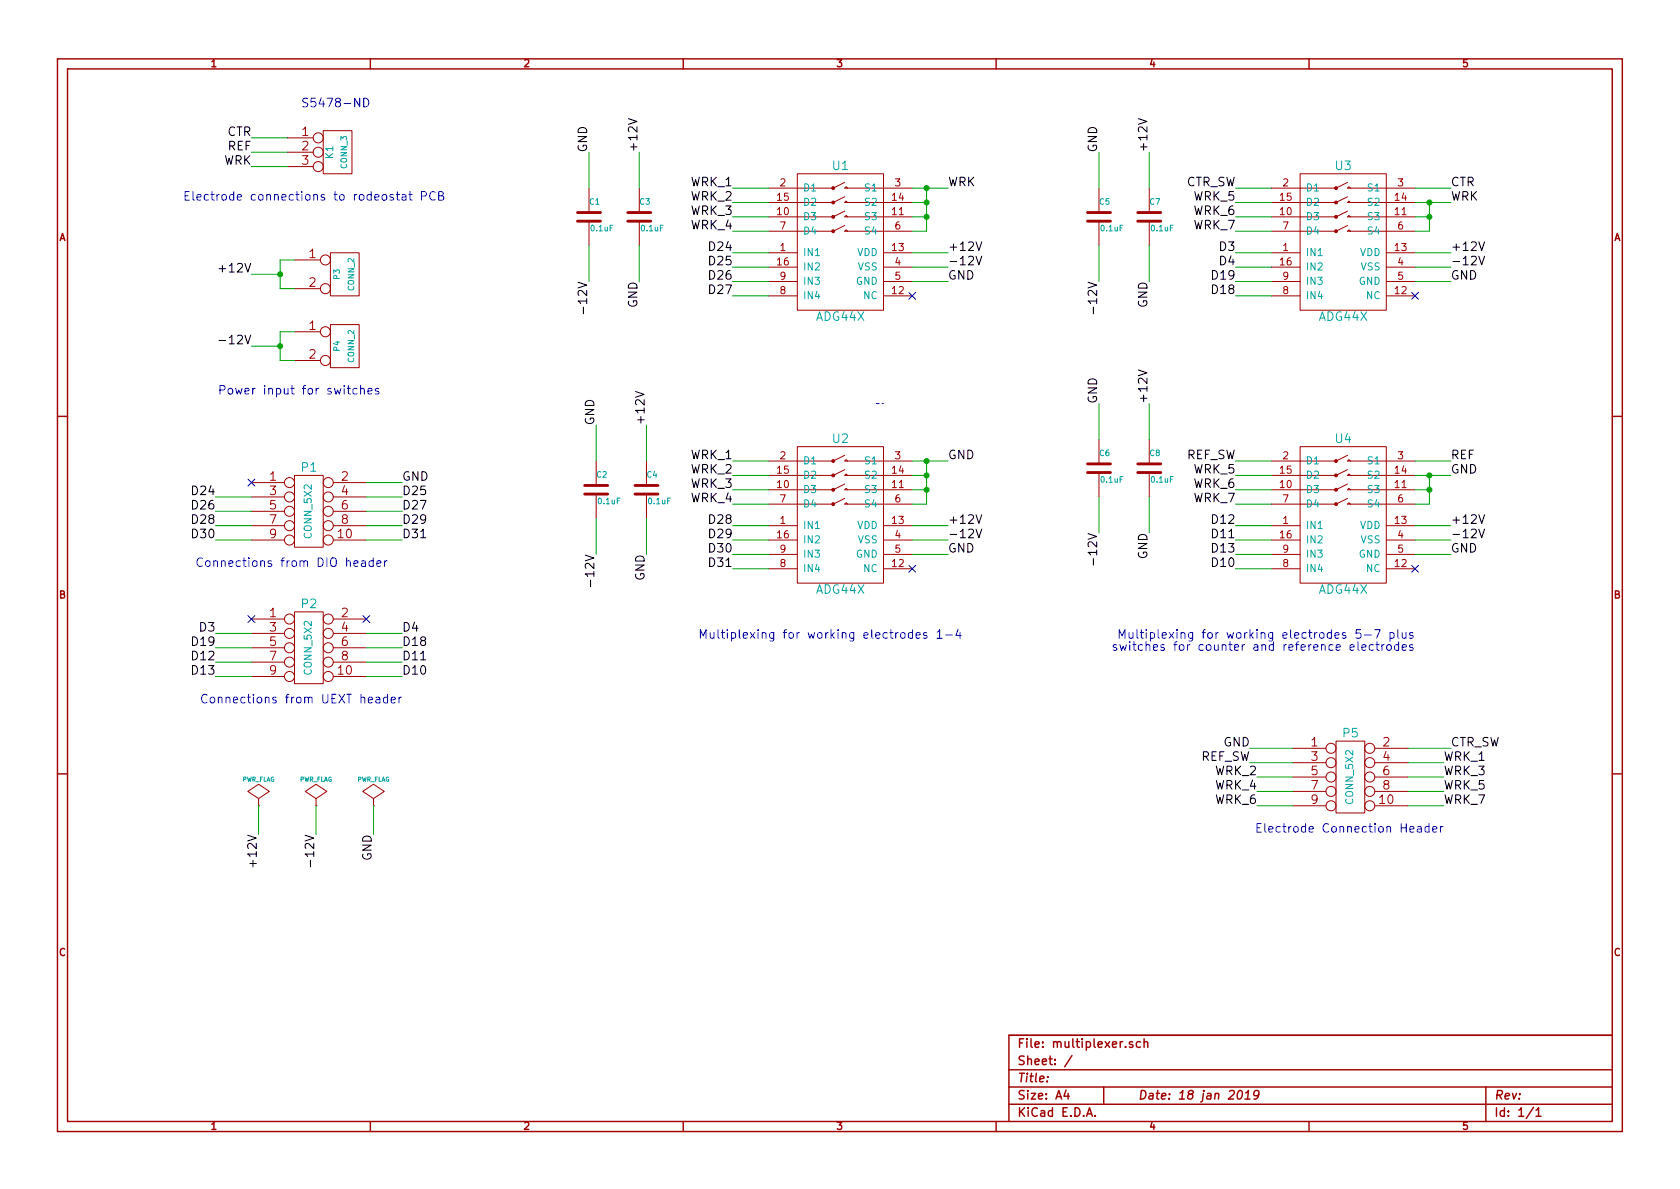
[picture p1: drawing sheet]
EESchema Schematic File Version 2
LIBS:power
LIBS:device
LIBS:transistors
LIBS:conn
LIBS:linear
LIBS:regul
LIBS:74xx
LIBS:cmos4000
LIBS:adc-dac
LIBS:memory
LIBS:xilinx
LIBS:special
LIBS:microcontrollers
LIBS:dsp
LIBS:microchip
LIBS:analog_switches
LIBS:motorola
LIBS:texas
LIBS:intel
LIBS:audio
LIBS:interface
LIBS:digital-audio
LIBS:philips
LIBS:display
LIBS:cypress
LIBS:siliconi
LIBS:opto
LIBS:atmel
LIBS:contrib
LIBS:valves
LIBS:adg44x
LIBS:multiplexer-cache
EELAYER 27 0
EELAYER END
$Descr A4 11693 8268
encoding utf-8
Sheet 1 1
Title ""
Date "18 jan 2019"
Rev ""
Comp ""
Comment1 ""
Comment2 ""
Comment3 ""
Comment4 ""
$EndDescr
$Comp
L ADG44X U1
U 1 1
P 5850 1600
F 0 "U1" H 5850 2050 60  0000 C CNN
F 1 "ADG44X" H 5850 1000 60  0000 C CNN
F 2 "~" H 5900 1600 60  0000 C CNN
F 3 "~" H 5900 1600 60  0000 C CNN
	1    5850 1600
	1    0    0    -1  
$EndComp
$Comp
L CONN_3 K1
U 1 1
P 2350 1050
F 0 "K1" V 2300 1050 50  0000 C CNN
F 1 "CONN_3" V 2400 1050 40  0000 C CNN
F 2 "" H 2350 1050 60  0000 C CNN
F 3 "" H 2350 1050 60  0000 C CNN
	1    2350 1050
	1    0    0    -1  
$EndComp
Text Label 1750 950  2    60   ~ 0
CTR
Text Label 1750 1150 2    60   ~ 0
WRK
Text Label 1750 1050 2    60   ~ 0
REF
Text Label 6600 1300 0    60   ~ 0
WRK
Text Label 5100 1300 2    60   ~ 0
WRK_1
Text Label 5100 1400 2    60   ~ 0
WRK_2
Text Label 5100 1500 2    60   ~ 0
WRK_3
Text Label 5100 1600 2    60   ~ 0
WRK_4
Text Label 6600 1750 0    60   ~ 0
+12V
Text Label 6600 1850 0    60   ~ 0
-12V
Text Label 6600 1950 0    60   ~ 0
GND
NoConn ~ 6350 2050
$Comp
L CONN_5X2 P2
U 1 1
P 2150 4500
F 0 "P2" H 2150 4800 60  0000 C CNN
F 1 "CONN_5X2" V 2150 4500 50  0000 C CNN
F 2 "" H 2150 4500 60  0000 C CNN
F 3 "" H 2150 4500 60  0000 C CNN
	1    2150 4500
	1    0    0    -1  
$EndComp
$Comp
L CONN_5X2 P1
U 1 1
P 2150 3550
F 0 "P1" H 2150 3850 60  0000 C CNN
F 1 "CONN_5X2" V 2150 3550 50  0000 C CNN
F 2 "" H 2150 3550 60  0000 C CNN
F 3 "" H 2150 3550 60  0000 C CNN
	1    2150 3550
	1    0    0    -1  
$EndComp
Text Label 1500 4400 2    60   ~ 0
D3
Text Label 1500 4500 2    60   ~ 0
D19
Text Label 1500 4600 2    60   ~ 0
D12
Text Label 1500 4700 2    60   ~ 0
D13
Text Label 2800 4400 0    60   ~ 0
D4
Text Label 2800 4500 0    60   ~ 0
D18
Text Label 2800 4600 0    60   ~ 0
D11
Text Label 2800 4700 0    60   ~ 0
D10
NoConn ~ 1750 4300
NoConn ~ 2550 4300
Text Label 2800 3350 0    60   ~ 0
GND
Text Label 1500 3450 2    60   ~ 0
D24
Text Label 1500 3550 2    60   ~ 0
D26
Text Label 1500 3650 2    60   ~ 0
D28
Text Label 1500 3750 2    60   ~ 0
D30
Text Label 2800 3450 0    60   ~ 0
D25
Text Label 2800 3550 0    60   ~ 0
D27
Text Label 2800 3650 0    60   ~ 0
D29
Text Label 2800 3750 0    60   ~ 0
D31
Text Label 5100 1750 2    60   ~ 0
D24
Text Label 5100 1850 2    60   ~ 0
D25
Text Label 5100 1950 2    60   ~ 0
D26
Text Label 5100 2050 2    60   ~ 0
D27
$Comp
L ADG44X U2
U 1 1
P 5850 3500
F 0 "U2" H 5850 3950 60  0000 C CNN
F 1 "ADG44X" H 5850 2900 60  0000 C CNN
F 2 "~" H 5900 3500 60  0000 C CNN
F 3 "~" H 5900 3500 60  0000 C CNN
	1    5850 3500
	1    0    0    -1  
$EndComp
Text Label 5100 3200 2    60   ~ 0
WRK_1
Text Label 5100 3300 2    60   ~ 0
WRK_2
Text Label 5100 3400 2    60   ~ 0
WRK_3
Text Label 5100 3500 2    60   ~ 0
WRK_4
Text Label 6600 3650 0    60   ~ 0
+12V
Text Label 6600 3750 0    60   ~ 0
-12V
Text Label 6600 3850 0    60   ~ 0
GND
NoConn ~ 6350 3950
Text Label 5100 3650 2    60   ~ 0
D28
Text Label 5100 3750 2    60   ~ 0
D29
Text Label 5100 3850 2    60   ~ 0
D30
Text Label 5100 3950 2    60   ~ 0
D31
Text Label 6600 3200 0    60   ~ 0
GND
$Comp
L ADG44X U3
U 1 1
P 9350 1600
F 0 "U3" H 9350 2050 60  0000 C CNN
F 1 "ADG44X" H 9350 1000 60  0000 C CNN
F 2 "~" H 9400 1600 60  0000 C CNN
F 3 "~" H 9400 1600 60  0000 C CNN
	1    9350 1600
	1    0    0    -1  
$EndComp
Text Label 10100 1400 0    60   ~ 0
WRK
Text Label 8600 1300 2    60   ~ 0
CTR_SW
Text Label 8600 1400 2    60   ~ 0
WRK_5
Text Label 8600 1500 2    60   ~ 0
WRK_6
Text Label 8600 1600 2    60   ~ 0
WRK_7
Text Label 10100 1750 0    60   ~ 0
+12V
Text Label 10100 1850 0    60   ~ 0
-12V
Text Label 10100 1950 0    60   ~ 0
GND
NoConn ~ 9850 2050
$Comp
L ADG44X U4
U 1 1
P 9350 3500
F 0 "U4" H 9350 3950 60  0000 C CNN
F 1 "ADG44X" H 9350 2900 60  0000 C CNN
F 2 "~" H 9400 3500 60  0000 C CNN
F 3 "~" H 9400 3500 60  0000 C CNN
	1    9350 3500
	1    0    0    -1  
$EndComp
Text Label 8600 3300 2    60   ~ 0
WRK_5
Text Label 8600 3400 2    60   ~ 0
WRK_6
Text Label 8600 3500 2    60   ~ 0
WRK_7
Text Label 10100 3650 0    60   ~ 0
+12V
Text Label 10100 3750 0    60   ~ 0
-12V
Text Label 10100 3850 0    60   ~ 0
GND
NoConn ~ 9850 3950
Text Label 10100 3300 0    60   ~ 0
GND
Wire Wire Line
	5350 1750 5100 1750
Wire Wire Line
	5350 1850 5100 1850
Wire Wire Line
	5350 1950 5100 1950
Wire Wire Line
	5350 2050 5100 2050
Wire Wire Line
	6350 1750 6600 1750
Wire Wire Line
	6350 1850 6600 1850
Wire Wire Line
	6350 1950 6600 1950
Wire Wire Line
	6350 1300 6600 1300
Wire Wire Line
	6450 1300 6450 1600
Wire Wire Line
	6450 1600 6350 1600
Wire Wire Line
	6350 1400 6450 1400
Connection ~ 6450 1400
Wire Wire Line
	6350 1500 6450 1500
Connection ~ 6450 1500
Connection ~ 6450 1300
Wire Wire Line
	2000 950  1750 950 
Wire Wire Line
	2000 1050 1750 1050
Wire Wire Line
	2000 1150 1750 1150
Wire Wire Line
	5350 1300 5100 1300
Wire Wire Line
	5350 1400 5100 1400
Wire Wire Line
	5350 1500 5100 1500
Wire Wire Line
	5350 1600 5100 1600
Wire Wire Line
	2550 4400 2800 4400
Wire Wire Line
	2550 4500 2800 4500
Wire Wire Line
	2550 4600 2800 4600
Wire Wire Line
	2550 4700 2800 4700
Wire Wire Line
	1750 4500 1500 4500
Wire Wire Line
	1750 4600 1500 4600
Wire Wire Line
	1750 4700 1500 4700
Wire Wire Line
	2550 3350 2800 3350
Wire Wire Line
	2550 3450 2800 3450
Wire Wire Line
	2550 3550 2800 3550
Wire Wire Line
	2550 3650 2800 3650
Wire Wire Line
	2550 3750 2800 3750
Wire Wire Line
	1750 3450 1500 3450
Wire Wire Line
	1750 3550 1500 3550
Wire Wire Line
	1750 3650 1500 3650
Wire Wire Line
	1750 3750 1500 3750
Wire Wire Line
	1750 4400 1500 4400
Wire Wire Line
	5350 3650 5100 3650
Wire Wire Line
	5350 3750 5100 3750
Wire Wire Line
	5350 3850 5100 3850
Wire Wire Line
	5350 3950 5100 3950
Wire Wire Line
	6350 3650 6600 3650
Wire Wire Line
	6350 3750 6600 3750
Wire Wire Line
	6350 3850 6600 3850
Wire Wire Line
	6350 3200 6600 3200
Wire Wire Line
	6450 3200 6450 3500
Wire Wire Line
	6450 3500 6350 3500
Wire Wire Line
	6350 3300 6450 3300
Connection ~ 6450 3300
Wire Wire Line
	6350 3400 6450 3400
Connection ~ 6450 3400
Connection ~ 6450 3200
Wire Wire Line
	5350 3200 5100 3200
Wire Wire Line
	5350 3300 5100 3300
Wire Wire Line
	5350 3400 5100 3400
Wire Wire Line
	5350 3500 5100 3500
Wire Wire Line
	8850 1750 8600 1750
Wire Wire Line
	8850 1850 8600 1850
Wire Wire Line
	8850 1950 8600 1950
Wire Wire Line
	8850 2050 8600 2050
Wire Wire Line
	9850 1750 10100 1750
Wire Wire Line
	9850 1850 10100 1850
Wire Wire Line
	9850 1950 10100 1950
Wire Wire Line
	9950 1600 9850 1600
Wire Wire Line
	8850 1300 8600 1300
Wire Wire Line
	8850 1400 8600 1400
Wire Wire Line
	8850 1500 8600 1500
Wire Wire Line
	8850 1600 8600 1600
Wire Wire Line
	8850 3650 8600 3650
Wire Wire Line
	8850 3750 8600 3750
Wire Wire Line
	8850 3850 8600 3850
Wire Wire Line
	8850 3950 8600 3950
Wire Wire Line
	9850 3650 10100 3650
Wire Wire Line
	9850 3750 10100 3750
Wire Wire Line
	9850 3850 10100 3850
Wire Wire Line
	9850 3200 10100 3200
Wire Wire Line
	9950 3500 9850 3500
Wire Wire Line
	9850 3300 10100 3300
Wire Wire Line
	9850 3400 9950 3400
Connection ~ 9950 3400
Wire Wire Line
	8850 3200 8600 3200
Wire Wire Line
	8850 3300 8600 3300
Wire Wire Line
	8850 3400 8600 3400
Wire Wire Line
	8850 3500 8600 3500
Wire Wire Line
	9850 1400 10100 1400
Wire Wire Line
	9950 1400 9950 1600
Wire Wire Line
	9850 1500 9950 1500
Connection ~ 9950 1500
Connection ~ 9950 1400
Wire Wire Line
	9850 1300 10100 1300
Wire Wire Line
	9950 3300 9950 3500
Connection ~ 9950 3300
Text Label 8600 3200 2    60   ~ 0
REF_SW
Text Label 10100 1300 0    60   ~ 0
CTR
Text Label 10100 3200 0    60   ~ 0
REF
Text Label 8600 1750 2    60   ~ 0
D3
Text Label 8600 1850 2    60   ~ 0
D4
Text Label 8600 1950 2    60   ~ 0
D19
Text Label 8600 2050 2    60   ~ 0
D18
Text Label 8600 3650 2    60   ~ 0
D12
Text Label 8600 3750 2    60   ~ 0
D11
Text Label 8600 3850 2    60   ~ 0
D13
Text Label 8600 3950 2    60   ~ 0
D10
$Comp
L CONN_2 P3
U 1 1
P 2400 1900
F 0 "P3" V 2350 1900 40  0000 C CNN
F 1 "CONN_2" V 2450 1900 40  0000 C CNN
F 2 "" H 2400 1900 60  0000 C CNN
F 3 "" H 2400 1900 60  0000 C CNN
	1    2400 1900
	1    0    0    -1  
$EndComp
$Comp
L CONN_2 P4
U 1 1
P 2400 2400
F 0 "P4" V 2350 2400 40  0000 C CNN
F 1 "CONN_2" V 2450 2400 40  0000 C CNN
F 2 "" H 2400 2400 60  0000 C CNN
F 3 "" H 2400 2400 60  0000 C CNN
	1    2400 2400
	1    0    0    -1  
$EndComp
Wire Wire Line
	2050 1800 1950 1800
Wire Wire Line
	1950 1800 1950 2000
Wire Wire Line
	1950 2000 2050 2000
Wire Wire Line
	1950 1900 1750 1900
Connection ~ 1950 1900
Wire Wire Line
	2050 2300 1950 2300
Wire Wire Line
	1950 2300 1950 2500
Wire Wire Line
	1950 2500 2050 2500
Wire Wire Line
	1950 2400 1750 2400
Connection ~ 1950 2400
Text Label 1750 1900 2    60   ~ 0
+12V
Text Label 1750 2400 2    60   ~ 0
-12V
$Comp
L C C1
U 1 1
P 4100 1500
F 0 "C1" H 4100 1600 40  0000 L CNN
F 1 "0.1uF" H 4106 1415 40  0000 L CNN
F 2 "~" H 4138 1350 30  0000 C CNN
F 3 "~" H 4100 1500 60  0000 C CNN
	1    4100 1500
	1    0    0    -1  
$EndComp
$Comp
L C C3
U 1 1
P 4450 1500
F 0 "C3" H 4450 1600 40  0000 L CNN
F 1 "0.1uF" H 4456 1415 40  0000 L CNN
F 2 "~" H 4488 1350 30  0000 C CNN
F 3 "~" H 4450 1500 60  0000 C CNN
	1    4450 1500
	1    0    0    -1  
$EndComp
Wire Wire Line
	4100 1300 4100 1050
Wire Wire Line
	4100 1700 4100 1950
Wire Wire Line
	4450 1300 4450 1050
Wire Wire Line
	4450 1700 4450 1950
Text Label 4100 1050 1    60   ~ 0
GND
Text Label 4100 1950 3    60   ~ 0
-12V
Text Label 4450 1050 1    60   ~ 0
+12V
Text Label 4450 1950 3    60   ~ 0
GND
$Comp
L C C2
U 1 1
P 4150 3400
F 0 "C2" H 4150 3500 40  0000 L CNN
F 1 "0.1uF" H 4156 3315 40  0000 L CNN
F 2 "~" H 4188 3250 30  0000 C CNN
F 3 "~" H 4150 3400 60  0000 C CNN
	1    4150 3400
	1    0    0    -1  
$EndComp
$Comp
L C C4
U 1 1
P 4500 3400
F 0 "C4" H 4500 3500 40  0000 L CNN
F 1 "0.1uF" H 4506 3315 40  0000 L CNN
F 2 "~" H 4538 3250 30  0000 C CNN
F 3 "~" H 4500 3400 60  0000 C CNN
	1    4500 3400
	1    0    0    -1  
$EndComp
Wire Wire Line
	4150 3200 4150 2950
Wire Wire Line
	4150 3600 4150 3850
Wire Wire Line
	4500 3200 4500 2950
Wire Wire Line
	4500 3600 4500 3850
Text Label 4150 2950 1    60   ~ 0
GND
Text Label 4150 3850 3    60   ~ 0
-12V
Text Label 4500 2950 1    60   ~ 0
+12V
Text Label 4500 3850 3    60   ~ 0
GND
$Comp
L C C5
U 1 1
P 7650 1500
F 0 "C5" H 7650 1600 40  0000 L CNN
F 1 "0.1uF" H 7656 1415 40  0000 L CNN
F 2 "~" H 7688 1350 30  0000 C CNN
F 3 "~" H 7650 1500 60  0000 C CNN
	1    7650 1500
	1    0    0    -1  
$EndComp
$Comp
L C C7
U 1 1
P 8000 1500
F 0 "C7" H 8000 1600 40  0000 L CNN
F 1 "0.1uF" H 8006 1415 40  0000 L CNN
F 2 "~" H 8038 1350 30  0000 C CNN
F 3 "~" H 8000 1500 60  0000 C CNN
	1    8000 1500
	1    0    0    -1  
$EndComp
Wire Wire Line
	7650 1300 7650 1050
Wire Wire Line
	7650 1700 7650 1950
Wire Wire Line
	8000 1300 8000 1050
Wire Wire Line
	8000 1700 8000 1950
Text Label 7650 1050 1    60   ~ 0
GND
Text Label 7650 1950 3    60   ~ 0
-12V
Text Label 8000 1050 1    60   ~ 0
+12V
Text Label 8000 1950 3    60   ~ 0
GND
$Comp
L C C6
U 1 1
P 7650 3250
F 0 "C6" H 7650 3350 40  0000 L CNN
F 1 "0.1uF" H 7656 3165 40  0000 L CNN
F 2 "~" H 7688 3100 30  0000 C CNN
F 3 "~" H 7650 3250 60  0000 C CNN
	1    7650 3250
	1    0    0    -1  
$EndComp
$Comp
L C C8
U 1 1
P 8000 3250
F 0 "C8" H 8000 3350 40  0000 L CNN
F 1 "0.1uF" H 8006 3165 40  0000 L CNN
F 2 "~" H 8038 3100 30  0000 C CNN
F 3 "~" H 8000 3250 60  0000 C CNN
	1    8000 3250
	1    0    0    -1  
$EndComp
Wire Wire Line
	7650 3050 7650 2800
Wire Wire Line
	7650 3450 7650 3700
Wire Wire Line
	8000 3050 8000 2800
Wire Wire Line
	8000 3450 8000 3700
Text Label 7650 2800 1    60   ~ 0
GND
Text Label 7650 3700 3    60   ~ 0
-12V
Text Label 8000 2800 1    60   ~ 0
+12V
Text Label 8000 3700 3    60   ~ 0
GND
Wire Notes Line
	6150 2800 6100 2800
Wire Wire Line
	9800 5300 10050 5300
Wire Wire Line
	9000 5400 8750 5400
Wire Wire Line
	9800 5400 10050 5400
Wire Wire Line
	9000 5500 8750 5500
Wire Wire Line
	9000 5200 8700 5200
Wire Wire Line
	10100 5200 9800 5200
Wire Wire Line
	8700 5300 9000 5300
Text Label 8700 5200 2    60   ~ 0
GND
Text Label 10100 5200 0    60   ~ 0
CTR_SW
Text Label 8700 5300 2    60   ~ 0
REF_SW
Wire Wire Line
	9800 5500 10050 5500
Wire Wire Line
	9000 5600 8750 5600
Wire Wire Line
	9800 5600 10050 5600
Text Label 10050 5300 0    60   ~ 0
WRK_1
Text Label 8750 5400 2    60   ~ 0
WRK_2
Text Label 10050 5400 0    60   ~ 0
WRK_3
Text Label 8750 5500 2    60   ~ 0
WRK_4
Text Label 10050 5500 0    60   ~ 0
WRK_5
Text Label 8750 5600 2    60   ~ 0
WRK_6
Text Label 10050 5600 0    60   ~ 0
WRK_7
Text Notes 3100 1400 2    60   ~ 0
Electrode connections to rodeostat PCB
Text Notes 2650 2750 2    60   ~ 0
Power input for switches
Text Notes 2800 4900 2    60   ~ 0
Connections from UEXT header
Text Notes 2700 3950 2    60   ~ 0
Connections from DIO header
Text Notes 10050 5800 2    60   ~ 0
Electrode Connection Header
Text Notes 6700 4450 2    60   ~ 0
Multiplexing for working electrodes 1-4
Text Notes 9850 4450 2    60   ~ 0
Multiplexing for working electrodes 5-7 plus\nswitches for counter and reference electrodes
NoConn ~ 1750 3350
$Comp
L PWR_FLAG #FLG01
U 1 1
P 1800 5600
F 0 "#FLG01" H 1800 5695 30  0001 C CNN
F 1 "PWR_FLAG" H 1800 5780 30  0000 C CNN
F 2 "" H 1800 5600 60  0000 C CNN
F 3 "" H 1800 5600 60  0000 C CNN
	1    1800 5600
	1    0    0    -1  
$EndComp
$Comp
L PWR_FLAG #FLG02
U 1 1
P 2200 5600
F 0 "#FLG02" H 2200 5695 30  0001 C CNN
F 1 "PWR_FLAG" H 2200 5780 30  0000 C CNN
F 2 "" H 2200 5600 60  0000 C CNN
F 3 "" H 2200 5600 60  0000 C CNN
	1    2200 5600
	1    0    0    -1  
$EndComp
$Comp
L PWR_FLAG #FLG03
U 1 1
P 2600 5600
F 0 "#FLG03" H 2600 5695 30  0001 C CNN
F 1 "PWR_FLAG" H 2600 5780 30  0000 C CNN
F 2 "" H 2600 5600 60  0000 C CNN
F 3 "" H 2600 5600 60  0000 C CNN
	1    2600 5600
	1    0    0    -1  
$EndComp
Wire Wire Line
	1800 5600 1800 5800
Wire Wire Line
	2200 5600 2200 5800
Wire Wire Line
	2600 5600 2600 5800
Text Label 1800 5800 3    60   ~ 0
+12V
Text Label 2200 5800 3    60   ~ 0
-12V
Text Label 2600 5800 3    60   ~ 0
GND
Text Notes 2050 750  0    60   ~ 0
	S5478-ND
$Comp
L CONN_5X2 P5
U 1 1
P 9400 5400
F 0 "P5" H 9400 5700 60  0000 C CNN
F 1 "CONN_5X2" V 9400 5400 50  0000 C CNN
F 2 "" H 9400 5400 60  0000 C CNN
F 3 "" H 9400 5400 60  0000 C CNN
	1    9400 5400
	1    0    0    -1  
$EndComp
$EndSCHEMATC
